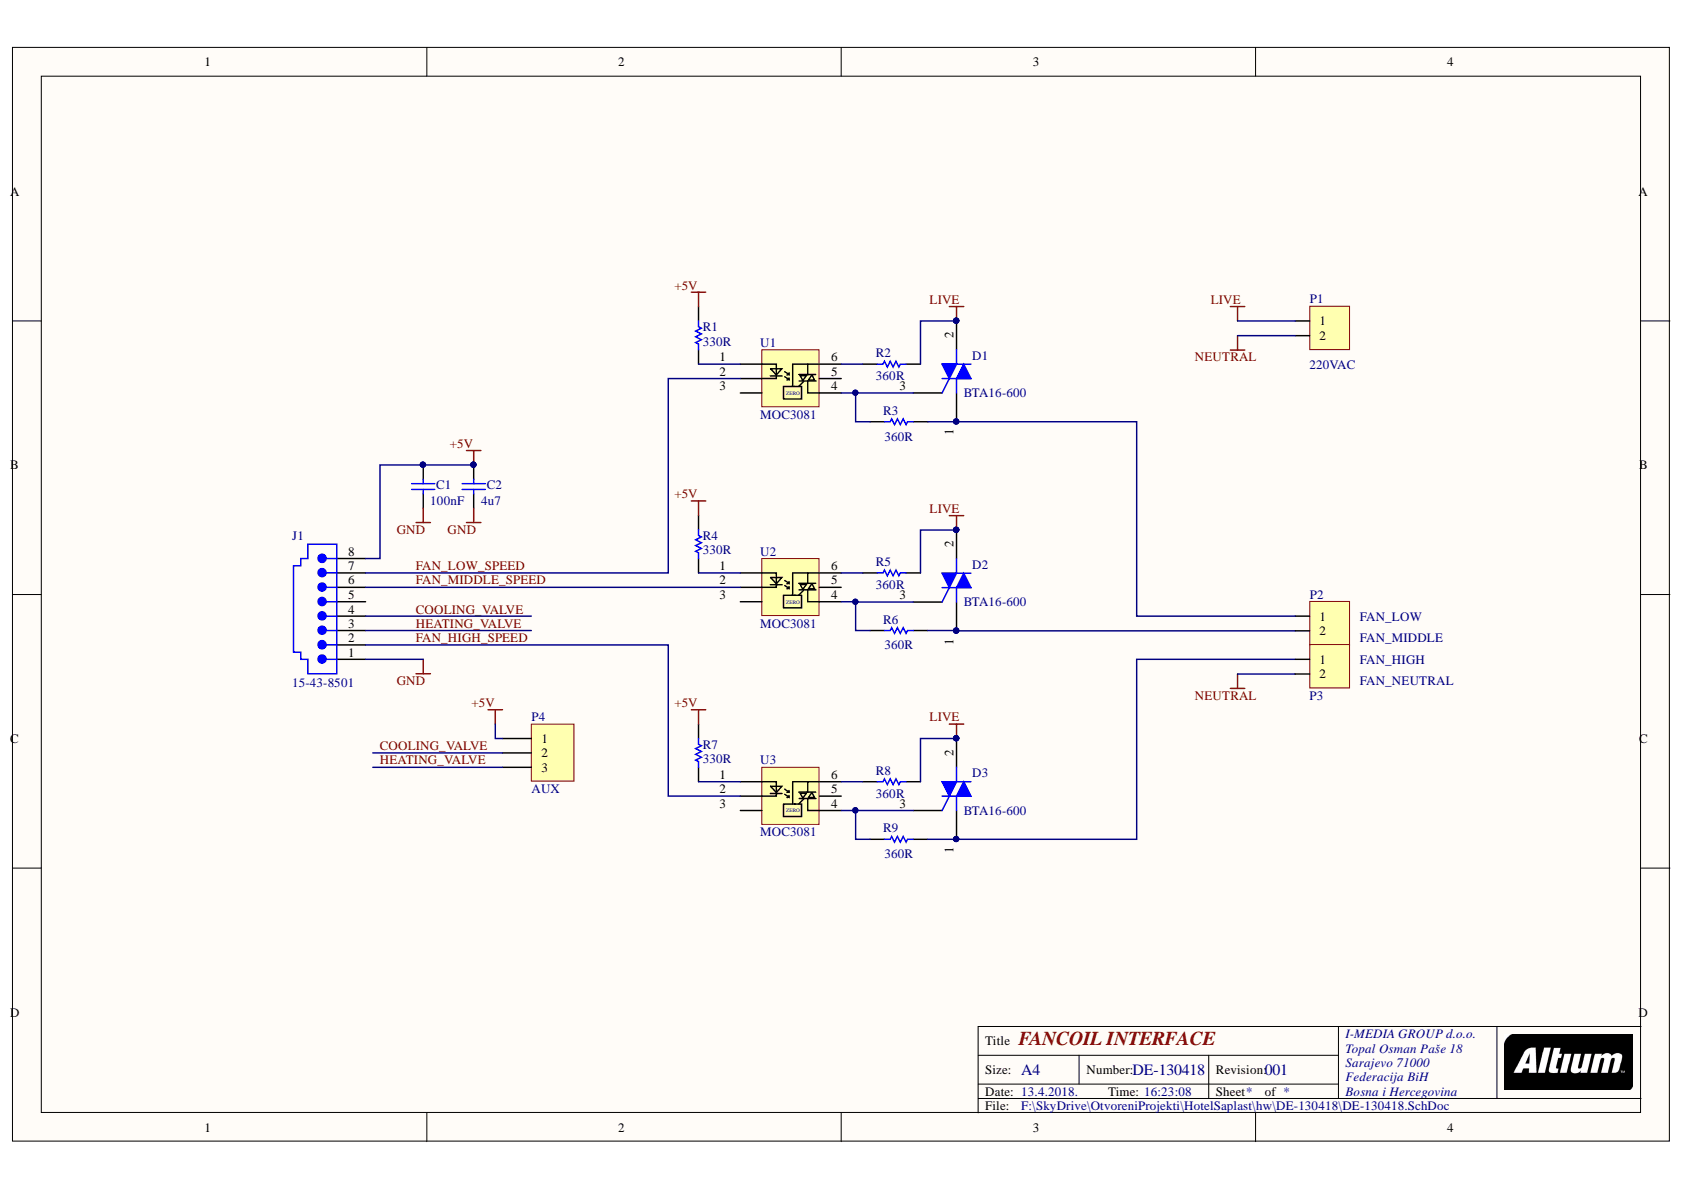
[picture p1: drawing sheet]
# Altium project DE-130418.PrjPcb
1 sheet, 22 parts. Net scope: global (net labels, ports and power ports of the same name join across sheets).
Board file: DE-130418.PcbDoc

## Sheet DE-130418.SchDoc: FANCOIL INTERFACE
size A4; Author: eldar6776@hotmail.com; DrawnBy: Eldar Dedic; Organization: I-MEDIA GROUP d.o.o.; Address1: Topal Osman Paše 18; Address2: Sarajevo 71000; Address3: Federacija BiH; Address4: Bosna i Hercegovina; DocumentNumber: DE-130418; Revision: 001

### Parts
C1  100nF  [0603]
C2  4u7  [0805]
D1  BTA16-600  [ONSC-TO-220-3-221A-07]
D2  BTA16-600  [ONSC-TO-220-3-221A-07]
D3  BTA16-600  [ONSC-TO-220-3-221A-07]
J1  15-43-8501  [15-43-8501]
P1  220VAC  [TERMINAL BLOK 2]
P2  (no value)  [TERMINAL BLOK 2]
P3  (no value)  [TERMINAL BLOK 2]
P4  AUX  [HDR1X3]
R1  330R  [ERA-0805]
R2  360R  [RD6.35x2.3]
R3  360R  [RD6.35x2.3]
R4  330R  [ERA-0805]
R5  360R  [RD6.35x2.3]
R6  360R  [RD6.35x2.3]
R7  330R  [ERA-0805]
R8  360R  [RD6.35x2.3]
R9  360R  [RD6.35x2.3]
U1  MOC3081  [DIP6]
U2  MOC3081  [DIP6]
U3  MOC3081  [DIP6]

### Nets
+5V: C1.2 C2.2 J1.8 P4.1 R1.2 R4.2 R7.2
GND: C1.1 C2.1 J1.1
LIVE: D1.2(MT2) D2.2(MT2) D3.2(MT2) P1.1 R2.2 R5.2 R8.2
NEUTRAL: P1.2 P3.2
COOLING_VALVE: J1.4 P4.2
FAN_HIGH_SPEED: J1.2 U3.2
FAN_LOW_SPEED: J1.7 U1.2
FAN_MIDDLE_SPEED: J1.6 U2.2
HEATING_VALVE: J1.3 P4.3
NetD1_1: D1.1(MT1) P2.1 R3.2
NetD1_3: D1.3(G) R3.1 U1.4
NetD2_1: D2.1(MT1) P2.2 R6.2
NetD2_3: D2.3(G) R6.1 U2.4
NetD3_1: D3.1(MT1) P3.1 R9.2
NetD3_3: D3.3(G) R9.1 U3.4
NetR1_1: R1.1 U1.1
NetR2_1: R2.1 U1.6
NetR4_1: R4.1 U2.1
NetR5_1: R5.1 U2.6
NetR7_1: R7.1 U3.1
NetR8_1: R8.1 U3.6

Not connected (* = marked no-connect by the designer): J1 5; U1 3 5; U2 3 5; U3 3 5

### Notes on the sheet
- FAN_LOW
- FAN_MIDDLE
- FAN_HIGH
- FAN_NEUTRAL
